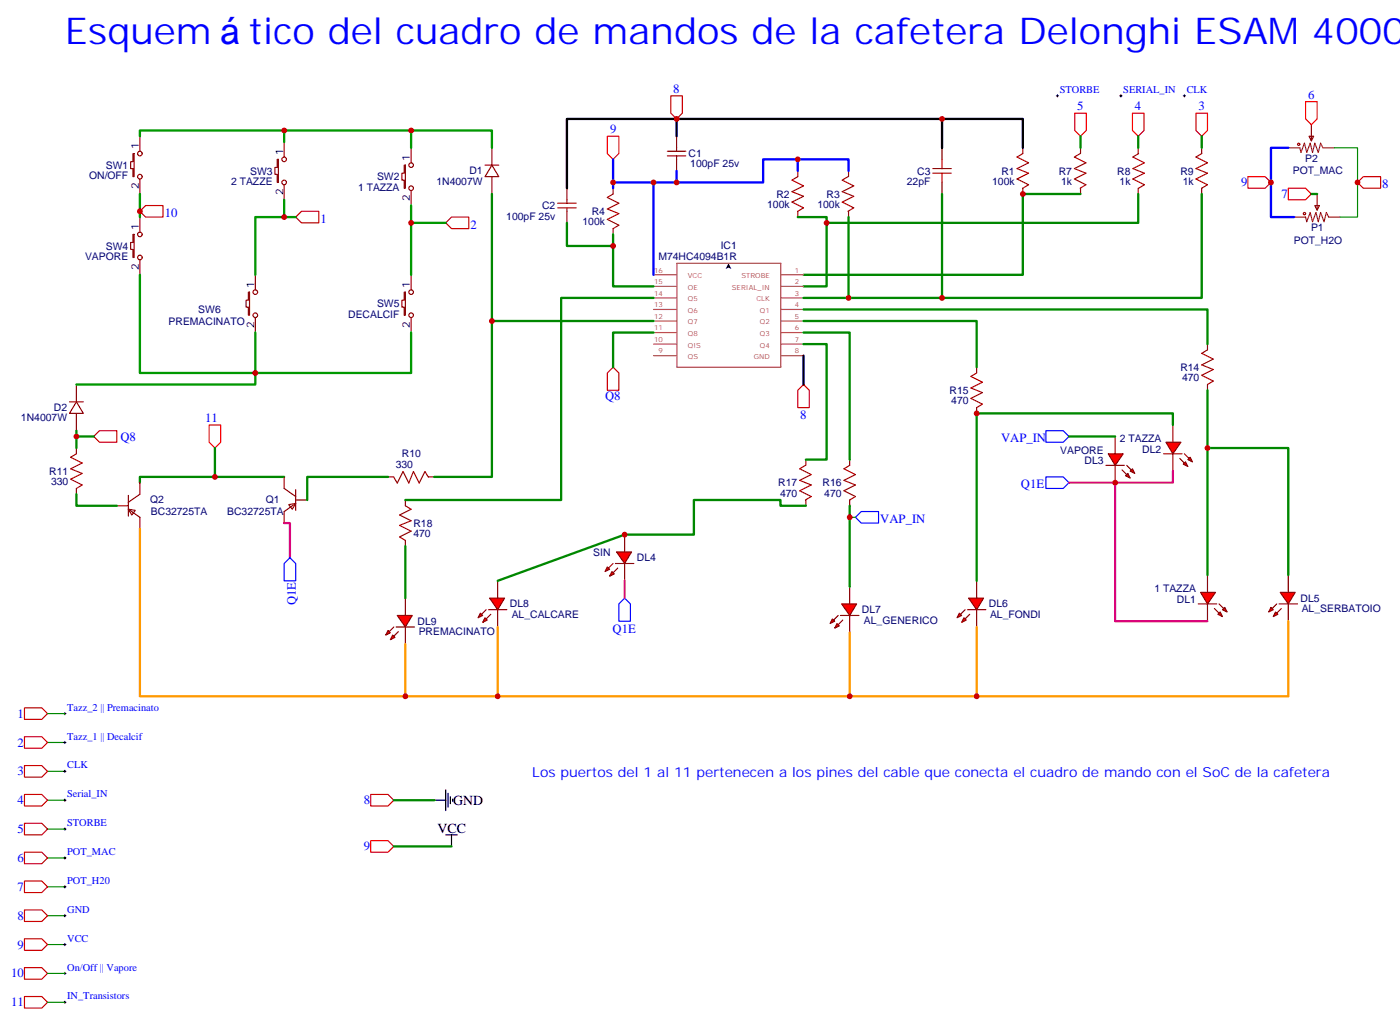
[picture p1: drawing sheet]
# EasyEDA schematic Schematic_DeLonghi_CP_structured.json

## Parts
C1  100pF 25v  [100PF/25V]
C2  100pF 25v  [100PF/25V]
C3  22pF  [C0805]
D1  1N4007W  [SOD-123_L2.8-W1.8-LS3.7-RD]
D2  1N4007W  [SOD-123_L2.8-W1.8-LS3.7-RD]
DL1  1 TAZZA  [LED0603_RED]
DL2  2 TAZZA  [LED0603_RED]
DL3  VAPORE  [LED0603_RED]
DL4  SIN  [LED0603_RED]
DL5  AL_SERBATOIO  [LED0603_RED]
DL6  AL_FONDI  [LED0603_RED]
DL7  AL_GENERICO  [LED0603_RED]
DL8  AL_CALCARE  [LED0603_RED]
DL9  PREMACINATO  [LED0603_RED]
IC1  M74HC4094B1R  [DIP780W50P254L2000H510Q16N]
P1  POT_H2O  [RES-ADJ-TH_3386P]
P2  POT_MAC  [RES-ADJ-TH_3386P]
Q1  BC32725TA  [TO-92-3_L4.8-W3.7-P2.54-L]
Q2  BC32725TA  [TO-92-3_L4.8-W3.7-P2.54-L]
R1  100k  [R0201]
R2  100k  [R0201]
R3  100k  [R0201]
R4  100k  [R0201]
R7  1k  [R0201]
R8  1k  [R0201]
R9  1k  [R0201]
R10  330  [R0201]
R11  330  [R0201]
R14  470  [R0201]
R15  470  [R0201]
R16  470  [R0201]
R17  470  [R0201]
R18  470  [R0201]
SW1  ON/OFF  [KEY-SMD_2P-L6.2-W3.6-LS8.0]
SW2  1 TAZZA  [KEY-SMD_2P-L6.2-W3.6-LS8.0]
SW3  2 TAZZE  [KEY-SMD_2P-L6.2-W3.6-LS8.0]
SW4  VAPORE  [KEY-SMD_2P-L6.2-W3.6-LS8.0]
SW5  DECALCIF  [KEY-SMD_2P-L6.2-W3.6-LS8.0]
SW6  PREMACINATO  [KEY-SMD_2P-L6.2-W3.6-LS8.0]

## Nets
1: SW3.2 SW6.1
2: SW2.2 SW5.1
3: R9.2
4: R8.2
5: R7.2
6: P2.2
7: P1.2
8: C1.1 C2.2 C3.2 IC1.8(GND) P1.3 P2.3 R1.2
9: C1.2 IC1.16(VCC) P1.1 P2.1 R2.2 R3.2 R4.2
10: SW1.2 SW4.1
11: Q1.1(C) Q2.1(C)
Q1E: DL1.2 DL2.2 DL3.2 DL4.2 Q1.3(E)
Q8: D2.2 IC1.11(Q8) R11.2
VAP_IN: DL3.1 DL7.1 R16.1
Net-(C2-1): C2.1 IC1.15(OE) R4.1
Net-(C3-1): C3.1 IC1.3(CLK) R3.1 R9.1
Net-(D1-1): D1.1 SW1.1 SW2.1 SW3.1
Net-(D1-2): D1.2 IC1.12(Q7) R10.2
Net-(D2-1): D2.1 SW4.2 SW5.2 SW6.2
Net-(DL1-1): DL1.1 DL5.1 R14.1
Net-(DL2-1): DL2.1 DL6.1 R15.1
Net-(DL4-1): DL4.1 DL8.1 R17.1
Net-(DL5-2): DL5.2 DL6.2 DL7.2 DL8.2 DL9.2 Q2.3(E)
Net-(DL9-1): DL9.1 R18.1
Net-(IC1-1): IC1.1(STROBE) R1.1 R7.1
Net-(IC1-2): IC1.2(SERIAL_IN) R2.1 R8.1
Net-(IC1-4): IC1.4(Q1) R14.2
Net-(IC1-5): IC1.5(Q2) R15.2
Net-(IC1-6): IC1.6(Q3) R16.2
Net-(IC1-7): IC1.7(Q4) R17.2
Net-(IC1-14): IC1.14(Q5) R18.2
Net-(Q1-2): Q1.2(B) R10.1
Net-(Q2-2): Q2.2(B) R11.1

Not connected (* = marked no-connect by the designer): IC1 9(QS) 10(Q!S) 13(Q6)

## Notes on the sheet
- Esquemático del cuadro de mandos de la cafetera Delonghi ESAM 4000
- Los puertos del 1 al 11 pertenecen a los pines del cable que conecta el cuadro de mando con el SoC de la cafetera
